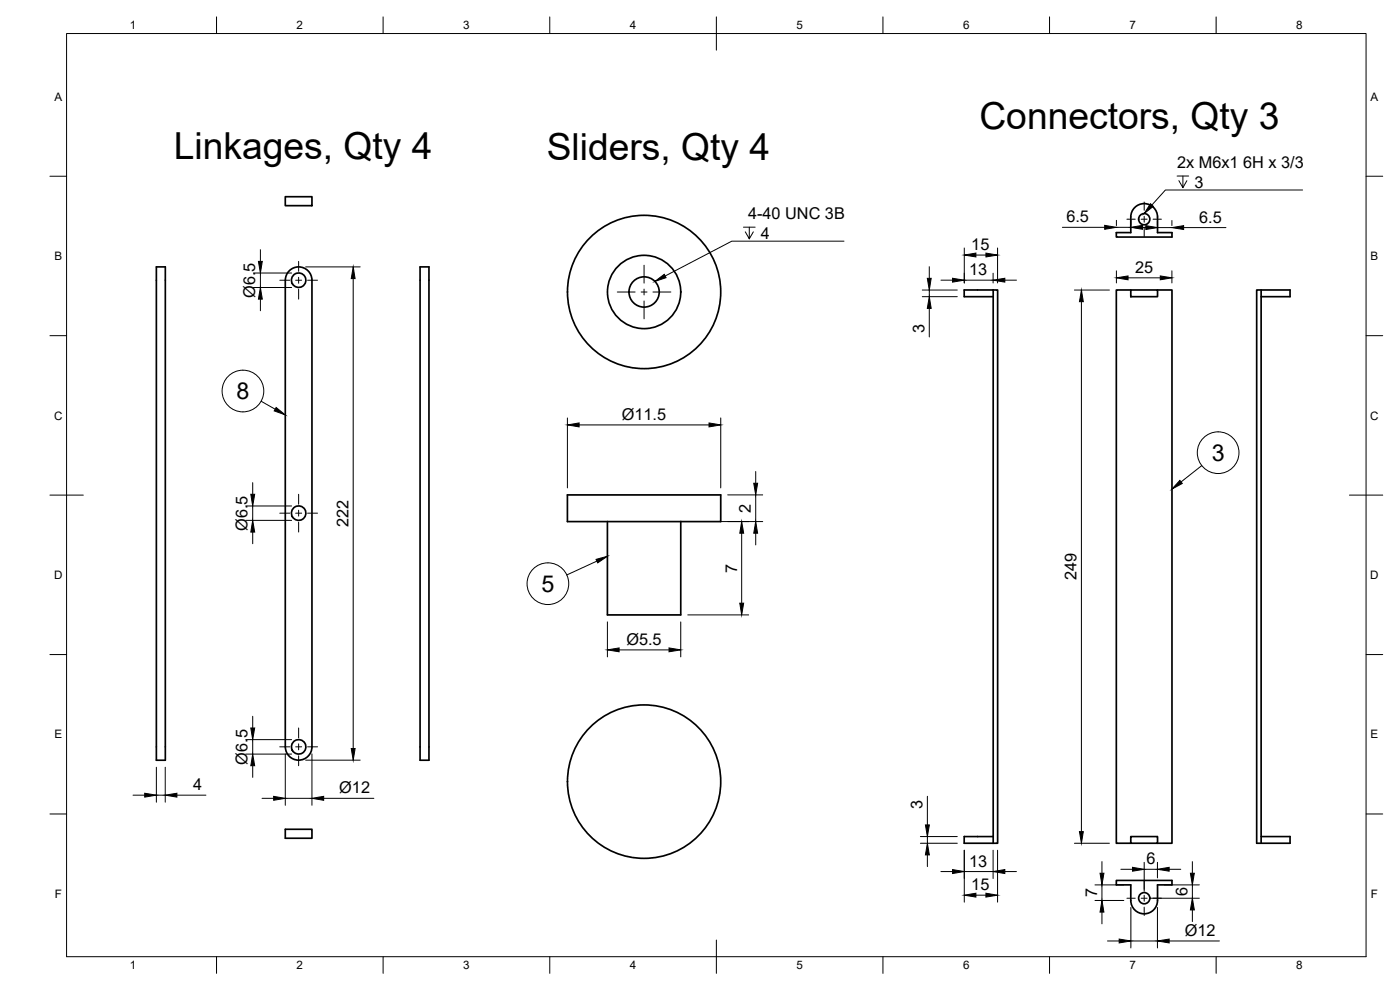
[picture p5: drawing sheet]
<svg xmlns="http://www.w3.org/2000/svg" width="420mm" height="297mm" viewBox="0 0 420 297" stroke-linecap="round" stroke-linejoin="round" font-family="sans-serif">
<!-- layer: Visible -->
<g fill="none" stroke="#000" stroke-width=".51">
<path d="M85.6 59h8v2.7h-8zM340.5 62.3a4 4 0 0 1 4.4-.9 4 4 0 0 1 2.5 3.7v4.7h4.3v1.3h-16.7v-1.3h4.4v-4.7a4 4 0 0 1 1.1-2.8zM46.9 80.1h2.7v148h-2.7zM86.8 81.2a4 4 0 0 1 4.4-.8 4 4 0 0 1 2.4 3.7v140a4 4 0 0 1-4 4 4 4 0 0 1-4-4v-140a4 4 0 0 1 1.2-2.9zM126.1 80.1h2.6v148h-2.6zM298.1 87h1.3v166h-1.3zM298.1 87h-8.7v2h8.7M339.4 87h-4.4v166h12.4v-2h-8v2M339.4 87h8v2h-8zM347.4 87h4.3v166h-4.3M378.5 89h8.7v-2h-10.1v166h10.1v-2h-8.7M378.5 87v166"/>
<path d="M170.3 148.5h46v8h-46zM182.3 156.5v28h22v-28M85.6 248.8h8v2.7h-8zM298.1 251h-8.7v2h8.7M335 264.2h16.7v1.3h-4.3v4.7a4 4 0 0 1-4 4 4 4 0 0 1-4-4v-4.7h-4.4z"/>
<circle cx="343.4" cy="65.8" r="1.68"/>
<circle cx="89.6" cy="84.1" r="2.17"/>
<circle cx="193.3" cy="87.6" r="11"/>
<circle cx="193.3" cy="87.6" r="4.5"/>
<circle cx="193.3" cy="87.6" r="23"/>
<circle cx="89.6" cy="154" r="2.17"/>
<circle cx="89.6" cy="224.1" r="2.17"/>
<circle cx="193.3" cy="234.5" r="23"/>
<circle cx="343.4" cy="269.5" r="1.68"/>
</g>
<!-- layer: BORDER -->
<g fill="none" stroke="#000" stroke-width=".3">
<path d="M20 10.1h390v276.9h-390zM65 5.1v5M115 5.1v5M165 5.1v5M215 5.1v10M265 5.1v5M315 5.1v5M365 5.1v5M15 52.9h5M410 52.9h5M15 100.7h5M410 100.7h5"/>
<path d="M15 148.6h10M405 148.6h10M15 196.4h5M410 196.4h5M15 244.2h5M410 244.2h5M65 287v5M115 287v5M165 287v5M215 282.1v9.9M265 287v5M315 287v5"/>
<path d="M365 287v5"/>
</g>
<!-- layer: FD_Dimensions -->
<g fill="none" stroke="#000" stroke-width=".3">
<path d="M78.1 74.9v3.5M289.4 74.4v10.5M292.9 76.5h3M299.4 74.4v10.5M318.8 68.2h12.7M335 66.1v1.6M335 68.2h4.4M339.4 66.1v1.6M340.4 68.3h3.5M342.9 68.2h3.5M347.4 66.2v1.5M347.4 68.3h4.3"/>
<path d="M351.7 66.2v1.5M355.2 68.3h12.7M76 81.9h11.5M76 86.3h11.5M78.1 81.9v4.4M78.1 89.8v3.4M91.7 80.1h16.4M106 83.6v141M276.8 87h10.5M276.8 89h10.5M278.9 80v3.5M278.9 87v2"/>
<path d="M278.9 92.5v8.6M282.4 84.1h3.5M289.4 84.1h8.6M298 82v2.9M301.6 84.1h3.5M322.5 87h10.5M324.5 90.5v159M335 81.3v3.6M338.5 83.4h9.7M351.7 81.3v3.6M170.3 125.4v21M173.8 127.5h39"/>
<path d="M216.3 125.4v21M73.7 151.8h13.8M73.7 156.1h13.8M75.8 144.8v3.5M75.8 151.8v4.3M75.8 159.6v3.5M206.4 156.5h22.5M218.4 148.5h10.5M222.6 160v21M226.8 141.5v3.5M226.8 148.5v8M226.8 160v3.5"/>
<path d="M182.3 186.6v10.5M185.8 195h15M204.3 186.6v10.5M206.4 184.5h18.3M75.8 214.9v3.5M39.9 238.6h3.5M46.9 230.2v10.5M46.9 238.6h2.7M49.6 230.2v10.5M53.1 238.6h8.7M73.7 221.9h13.8M73.7 226.3h13.8"/>
<path d="M75.8 221.9v4.4M75.8 229.8v3.4M78.6 239.5h3.5M85.6 226.2v15.4M85.6 239.5h8M91.7 228.1h16.4M93.6 226.2v15.4M97.1 239.5h15.1M278.3 238.9v8.6M276.2 251h11.1M276.2 253h11.1M278.3 251v2"/>
<path d="M278.3 256.5v3.5M289.4 255.1v15.6M298 255.1v8.5M299.4 255.1v15.6M322.5 253h10.5M330.7 258.5v3.5M343.4 258.7v8.7M347.4 258.7v4.7M357.8 258.5v3.5M282.4 261.5h3.5M289.4 261.5h8.6M292.9 268.6h3"/>
<path d="M301.6 261.5h3.5M328.6 265.5h8.7M328.6 270.2h8.7M330.7 265.5v4.7M330.7 273.7v3.5M336.4 260.8h3.5M339.4 272.3v12.1M343.4 260.8h4M345.5 269.5h14.4M347.4 272.3v12.1M349.5 265.5h10.4M350.9 260.8h3.5"/>
<path d="M357.8 265.5v4M357.8 273v3.5M332.4 282.3h3.5M339.4 282.3h8M350.9 282.3h15.1"/>
</g>
<g fill="#000" stroke="#000" stroke-width=".3">
<path d="M77.6 78.4h1.1l-.6 3.5zM289.4 76.5l3.5-.6v1.2zM295.9 75.9l3.5 .6-3.5 .6zM331.5 67.6l3.5 .6-3.5 .6zM339.4 68.2l3.5-.6v1.2zM343.9 67.7l3.5 .6-3.5 .6zM351.7 68.3l3.5-.6v1.2zM78.1 86.3l.6 3.5h-1.1zM106 80.1l.6 3.5h-1.2zM278.3 83.5h1.2l-.6 3.5zM278.9 89l.6 3.5h-1.2zM285.9 83.5l3.5 .6-3.5 .6z"/>
<path d="M298 84.1l3.6-.6v1.2zM324.5 87l.6 3.5h-1.1zM335 83.4l3.5-.6v1.2zM348.2 82.8l3.5 .6-3.5 .6zM170.3 127.5l3.5-.6v1.2zM212.8 126.9l3.5 .6-3.5 .6zM75.3 148.3h1.1l-.6 3.5zM75.8 156.1l.6 3.5h-1.1zM222.6 156.5l.6 3.5h-1.2zM226.2 145h1.2l-.6 3.5zM226.8 156.5l.6 3.5h-1.2zM182.3 195l3.5-.6v1.2z"/>
<path d="M200.8 194.4l3.5 .6-3.5 .6zM222 181h1.2l-.6 3.5zM75.3 218.4h1.1l-.6 3.5zM43.4 238l3.5 .6-3.5 .6zM49.6 238.6l3.5-.6v1.2zM75.8 226.3l.6 3.5h-1.1zM82.1 238.9l3.5 .6-3.5 .6zM93.6 239.5l3.5-.6v1.2zM105.4 224.6h1.2l-.6 3.5zM278.3 253l.6 3.5h-1.2zM277.7 247.5h1.2l-.6 3.5zM324 249.5h1.1l-.6 3.5z"/>
<path d="M285.9 260.9l3.5 .6-3.5 .6zM289.4 268.6l3.5-.6v1.2zM295.9 268l3.5 .6-3.5 .6zM298 261.5l3.6-.6v1.2zM330.1 262h1.2l-.6 3.5zM330.7 270.2l.6 3.5h-1.2zM339.9 260.2l3.5 .6-3.5 .6zM347.4 260.8l3.5-.6v1.2zM357.8 269.5l.6 3.5h-1.1zM357.3 262h1.1l-.6 3.5zM335.9 281.8l3.5 .5-3.5 .6zM347.4 282.3l3.5-.5v1.1z"/>
</g>
<!-- layer: Hole Notes -->
<path d="M353.3 52.8h3.4M355 52.8v3.5l-1.2-2.1M356.2 54.2l-1.2 2.1M390.9 57h-41.1l-4.1 4.5M223.1 68.2h3.5M224.9 68.2v3.5l-1.2-2.1M226.1 69.6l-1.2 2.1M253.3 72.4h-33.7l-20 10.4" fill="none" stroke="#000" stroke-width=".3"/>
<path d="M345.3 61.1l.8 .8-2.7 2.2zM196.5 84.4l2.8-2.1 .6 1z" fill="#000" stroke="#000" stroke-width=".3"/>
<!-- layer: Smart Centers -->
<g fill="none" stroke="#000" stroke-width=".3">
<path d="M89.6 78.4v3M193.3 79.6v5.3M338.2 65.8h2.5M342.5 65.8h1.8M343.4 60.6v2.5M343.4 64.9v1.8M343.4 68.5v2.5M346.1 65.8h2.5M84 84.1h3M88.7 84.1h1.8M89.6 83.2v1.8M89.6 86.8v3"/>
<path d="M92.3 84.1h3M185.3 87.6h5.3M192.4 87.6h1.8M193.3 86.7v1.8M193.3 90.3v5.4M196 87.6h5.3M84 154h3M88.7 154h1.8M89.6 148.3v3M89.6 153.1v1.8M89.6 156.7v2.9M92.3 154h3"/>
<path d="M89.6 218.4v3M84 224.1h3M88.7 224.1h1.8M89.6 223.2v1.8M89.6 226.8v3M92.3 224.1h3M338.2 269.5h2.5M342.5 269.5h1.8M343.4 264.3v2.5M343.4 268.6v1.8M343.4 272.2v2.5M346.1 269.5h2.5"/>
</g>
<!-- layer: Balloons -->
<g fill="none" stroke="#000" stroke-width=".3">
<circle cx="72.9" cy="117.3" r="6.3"/>
<circle cx="365.6" cy="135.8" r="6.3"/>
<circle cx="164.4" cy="175.1" r="6.3"/>
</g>
<!-- layer: 0 -->
<path d="M82.9 122.3l2.7 2.2-3.3-1.2zM354.1 144.1l.7 1-3.1 1.7zM178.9 167.8l3.4-.9-2.9 2z" fill="#000" stroke="#000" stroke-width=".3"/>
<path d="M78.4 120.4l4.2 2.4M360.7 139.7l-6.2 4.9M179.1 168.4l-9 4.1" fill="none" stroke="#000" stroke-width=".3"/>
<g font-size="11.2">
<text x="293.9" y="38.8">Connectors, Qty 3</text>
<text x="52.2" y="47.7">Linkages, Qty 4</text>
<text x="164.1" y="47.9">Sliders, Qty 4</text>
</g>
<g font-size="7">
<text x="71" y="119.8">8</text>
<text x="363.6" y="138.3">3</text>
<text x="162.5" y="177.6">5</text>
</g>
<g font-size="4.9">
<text x="353.3" y="50.5">2x M6x1</text>
<text x="373.1" y="50.5">6H x 3/3</text>
<text x="358.4" y="56.3">3</text>
<text x="224.5" y="65.8">4-40 UNC 3B</text>
<text x="228.3" y="71.7">4</text>
<text x="320" y="66.7">6.5</text>
<text x="359.9" y="66.8">6.5</text>
<text x="291.5" y="75.1">15</text>
<text x="290.9" y="82.6">13</text>
<text x="340.7" y="81.9">25</text>
<text x="76.6" y="89.4" transform="rotate(-90 76.6 89.4)">Ø6.5</text>
<text x="277.4" y="99.9" transform="rotate(-90 277.4 99.9)">3</text>
<text x="186.6" y="125.9">Ø11.5</text>
<text x="225.4" y="153.8" transform="rotate(-90 225.4 153.8)">2</text>
<text x="74.3" y="159.3" transform="rotate(-90 74.3 159.3)">Ø6.5</text>
<text x="104.6" y="158.1" transform="rotate(-90 104.6 158.1)">222</text>
<text x="221.2" y="171.9" transform="rotate(-90 221.2 171.9)">7</text>
<text x="323.1" y="174.1" transform="rotate(-90 323.1 174.1)">249</text>
<text x="188" y="193.4">Ø5.5</text>
<text x="74.3" y="229.4" transform="rotate(-90 74.3 229.4)">Ø6.5</text>
<text x="57.9" y="237.2">4</text>
<text x="101.8" y="238">Ø12</text>
<text x="276.9" y="242.8" transform="rotate(-90 276.9 242.8)">3</text>
<text x="290.9" y="260">13</text>
<text x="344" y="259.4">6</text>
<text x="291.5" y="267.1">15</text>
<text x="329.3" y="269.2" transform="rotate(-90 329.3 269.2)">7</text>
<text x="356.4" y="268.8" transform="rotate(-90 356.4 268.8)">6</text>
<text x="355.6" y="280.8">Ø12</text>
</g>
<g font-size="3.5">
<text x="39" y="8.8">1</text>
<text x="89" y="8.8">2</text>
<text x="139" y="8.8">3</text>
<text x="189" y="8.8">4</text>
<text x="239" y="8.8">5</text>
<text x="289" y="8.8">6</text>
<text x="339" y="8.8">7</text>
<text x="389" y="8.8">8</text>
<text x="16.3" y="30.2">A</text>
<text x="411.3" y="30.2">A</text>
<text x="16.3" y="78">B</text>
<text x="411.3" y="78">B</text>
<text x="16.2" y="125.9">C</text>
<text x="411.2" y="125.9">C</text>
<text x="16.2" y="173.7">D</text>
<text x="411.2" y="173.7">D</text>
<text x="16.3" y="221.6">E</text>
<text x="411.3" y="221.6">E</text>
<text x="16.4" y="269.4">F</text>
<text x="411.4" y="269.4">F</text>
<text x="39" y="290.8">1</text>
<text x="89" y="290.8">2</text>
<text x="139" y="290.8">3</text>
<text x="189" y="290.8">4</text>
<text x="239" y="290.8">5</text>
<text x="289" y="290.8">6</text>
<text x="339" y="290.8">7</text>
<text x="389" y="290.8">8</text>
</g>
</svg>
